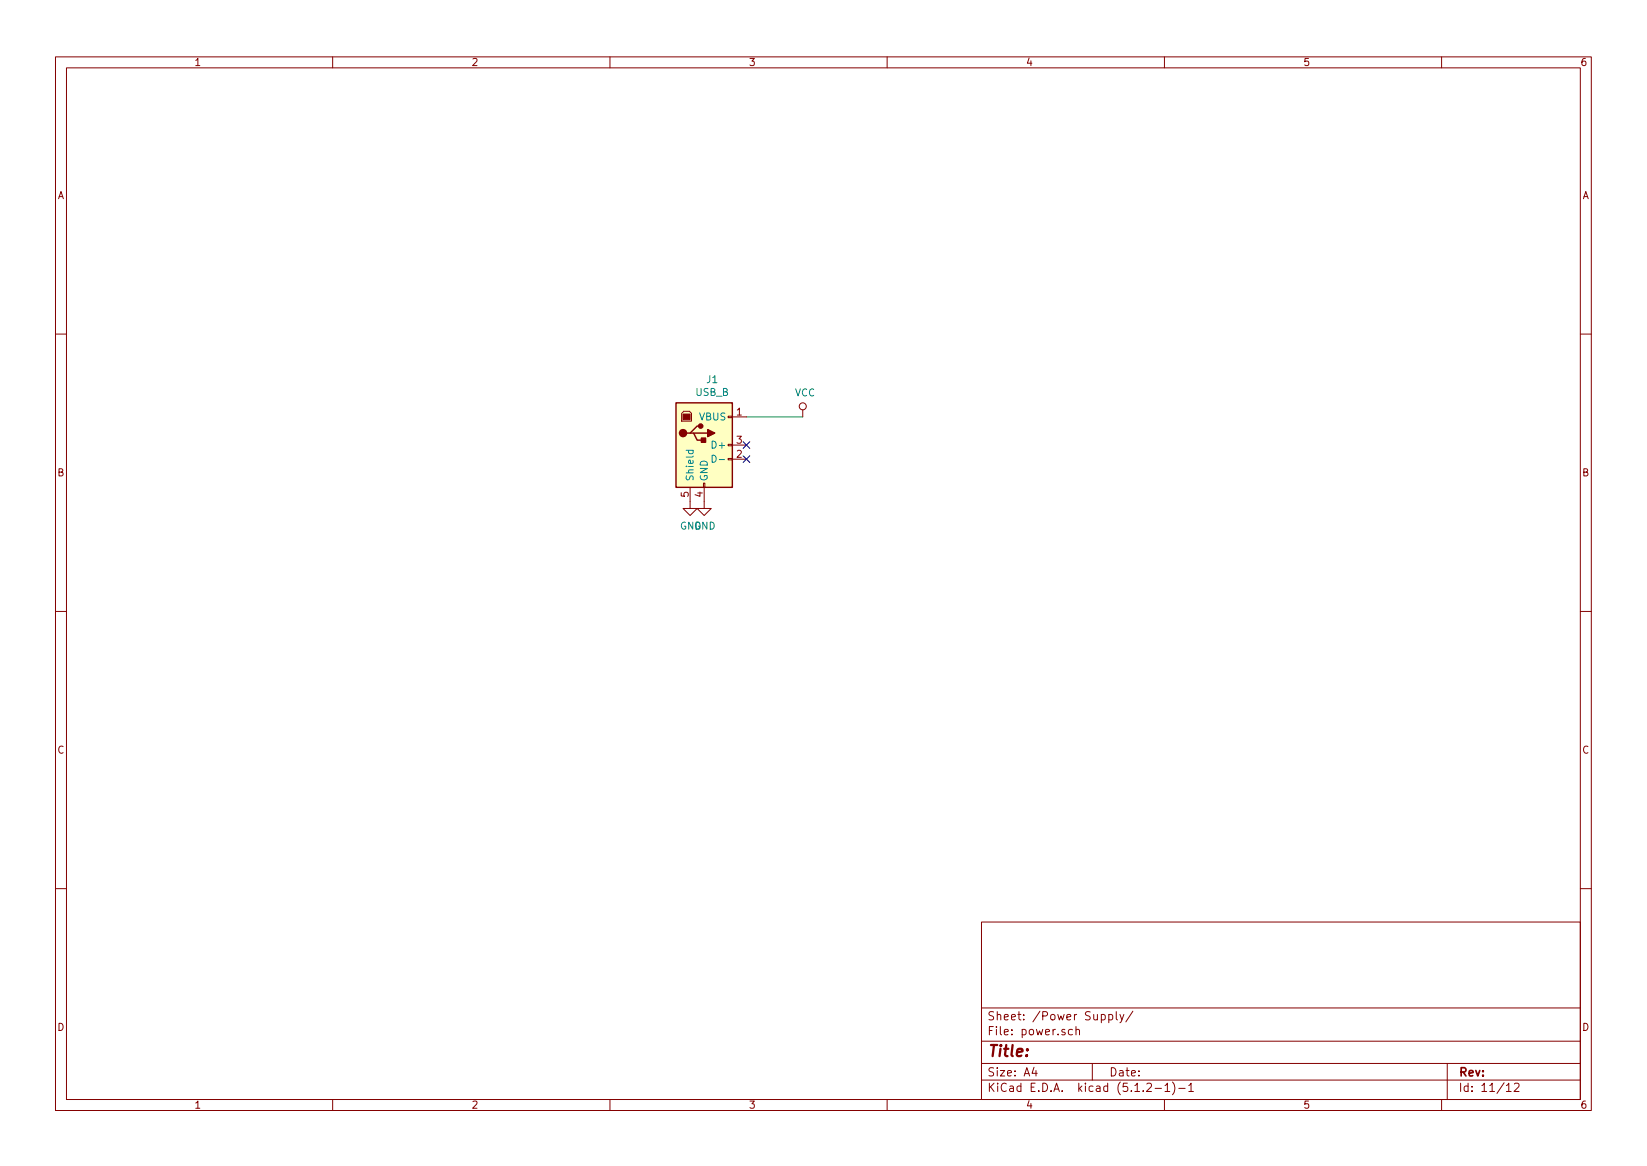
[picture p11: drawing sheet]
<svg xmlns="http://www.w3.org/2000/svg" width="297mm" height="210mm" viewBox="0 0 297 210" stroke-linecap="round" stroke-linejoin="round" font-family="sans-serif">
<g fill="none" stroke="#840000" stroke-width=".18">
<path d="M10 10.3h277v189.9h-277zM12 12.2h273v186.1h-273zM60 10.3v1.9M110 10.3v1.9M160 10.3v1.9M210 10.3v1.9M260 10.3v1.9M10 60.2h2M122.9 74.5l.4-.3h1l.4 .3v1.4h-1.8zM131.3 75.1h.8v.2h-.8zM132.1 75.2h2.5M144.8 73.9v1.3"/>
<path d="M285 60.2h2M124.5 87.9v3.8h1.2l-1.2 1.3-1.3-1.3h1.3M126.9 87.1h.2v.8h-.2zM127 87.9v3.8h1.3l-1.3 1.3-1.3-1.3h1.3M131.3 82.7h.8v.2h-.8zM131.3 80.1h.8v.3h-.8zM132.1 82.8h2.5M132.1 80.3h2.5M10 110.3h2M285 110.3h2M10 160.2h2M177 166.3h108v32h-108z"/>
<path d="M285 160.2h2M60 198.3v1.9M110 198.3v1.9M160 198.3v1.9M177 194.8h108M177 191.8h108M177 187.8h108M177 181.8h108M186.5 192.5l-.4 1h1M186.8 193v1M193.4 185.7l-.4-.1-.3 .3 .1 .6 .2 .1 .4-.1M194.1 185.7l.2-.1 .3 .1 .1 .9"/>
<path d="M194.1 185.1v1.5M197 191.8v3M200 183l.4-.1 .3 .3-.1 .6h-.6M200 182.9v1.5M201.3 182.4v1.3l.2 .2M202 182.9l.3 1M202.7 182.9l-.5 1.4-.2 .1M204.3 182.3l-1.3 2M206.8 195.5l.2-.2h.4l.2 .2 .1 .3-.1 .2-.8 .8h.9M208.3 196.3h1.2M210 198.3v1.9M210.1 195.8l.4-.5v1.5"/>
<path d="M210.1 196.8h.9M211.5 195.1a1.71 1.71 0 0 1 0 2.3M212.6 196.3h1.1M214.4 195.8l.4-.5v1.5M214.4 196.8h.8M260 198.3v1.9M261 191.8v6.5M271.7 195.8l.4-.5v1.5M271.7 196.8h.8M273.1 195.5l.2-.2h.4l.2 .2 .1 .3-.1 .2-.9 .8h1"/>
<circle cx="144.8" cy="73.3" r=".63"/>
</g>
<path d="M134.6 75.2h10.2" fill="none" stroke="#008400" stroke-width=".18"/>
<path d="M121.9 72.6h10.2v15.3h-10.2z" fill="#ffffc2" stroke="#ffffc2" stroke-width=".18"/>
<path d="M121.9 72.6h10.2v15.3h-10.2zM124.5 78.1h.6l.6 1.3h1.3M125.1 78.1h2.5M126.4 76.8h-.7l-1.2 1.3h-.7" fill="none" stroke="#840000" stroke-width=".25"/>
<g fill="#840000" stroke="#840000" stroke-width=".25">
<path d="M126.5 79h.8v.8h-.8z"/>
<path d="M127.6 77.5l1.3 .6-1.3 .6z"/>
<circle cx="123.2" cy="78.1" r=".63"/>
<circle cx="126.4" cy="76.8" r=".38"/>
</g>
<path d="M123.2 74.7h1.3v1h-1.3z" fill="#840000" stroke="#840000" stroke-width=".18"/>
<path d="M123.7 81.2h1.3M124.2 81.2v.4l.2 .2 .6-.1v-.5M128.4 82.1a.64 .64 0 0 1 .8 .6 .64 .64 0 0 1-.8 .7zM129.7 82.9h1" fill="none" stroke="#008484" stroke-width=".18"/>
<path d="M134 79.6l1.2 1.3M135.2 79.6l-1.2 1.3M134 82.2l1.2 1.2M135.2 82.2l-1.2 1.2" fill="none" stroke="#000084" stroke-width=".18"/>
<text font-size="2.8" fill="#840000" x="178" y="190.5">Title:</text>
<g font-size="2.1" fill="#840000">
<text x="178" y="184">Sheet: /Power Supply/</text>
<text x="178" y="186.7">File: power.sch</text>
<text x="178" y="196.9">KiCad E.D.A. kicad (5.1.2-1)-1</text>
<text x="178" y="194.1">Size: A4</text>
<text x="200" y="194.1">Date:</text>
<text x="263" y="194.1">Rev:</text>
<text x="263" y="196.9">Id: 11/12</text>
</g>
<g font-size="1.8" fill="#840000">
<text x="35" y="11.9">1</text>
<text x="85" y="11.9">2</text>
<text x="135" y="11.9">3</text>
<text x="185" y="11.9">4</text>
<text x="235" y="11.9">5</text>
<text x="285" y="11.9">6</text>
<text x="10.4" y="35.9">A</text>
<text x="285.4" y="35.9">A</text>
<text x="132.9" y="74.9">1</text>
<text x="132.9" y="82.5">2</text>
<text x="132.9" y="80">3</text>
<text x="10.4" y="85.9">B</text>
<text x="124.2" y="89.6" transform="rotate(-90 124.2 89.6)">5</text>
<text x="126.7" y="89.6" transform="rotate(-90 126.7 89.6)">4</text>
<text x="285.4" y="85.9">B</text>
<text x="10.4" y="135.9">C</text>
<text x="285.4" y="135.9">C</text>
<text x="10.4" y="185.9">D</text>
<text x="285.4" y="185.9">D</text>
<text x="35" y="199.9">1</text>
<text x="85" y="199.9">2</text>
<text x="135" y="199.9">3</text>
<text x="185" y="199.9">4</text>
<text x="235" y="199.9">5</text>
<text x="285" y="199.9">6</text>
</g>
<g font-size="1.8" fill="#008484">
<text x="125.5" y="71.4">USB_B</text>
<text x="127.5" y="69.1">J1</text>
<text x="143.4" y="71.5">VCC</text>
<text x="126.2" y="75.8">VBUS</text>
<text x="128.8" y="80.9">D+</text>
<text x="125.1" y="86.9" transform="rotate(-90 125.1 86.9)">Shield</text>
<text x="127.6" y="86.9" transform="rotate(-90 127.6 86.9)">GND</text>
<text x="122.6" y="95.5">GND</text>
<text x="125.2" y="95.5">GND</text>
</g>
</svg>
